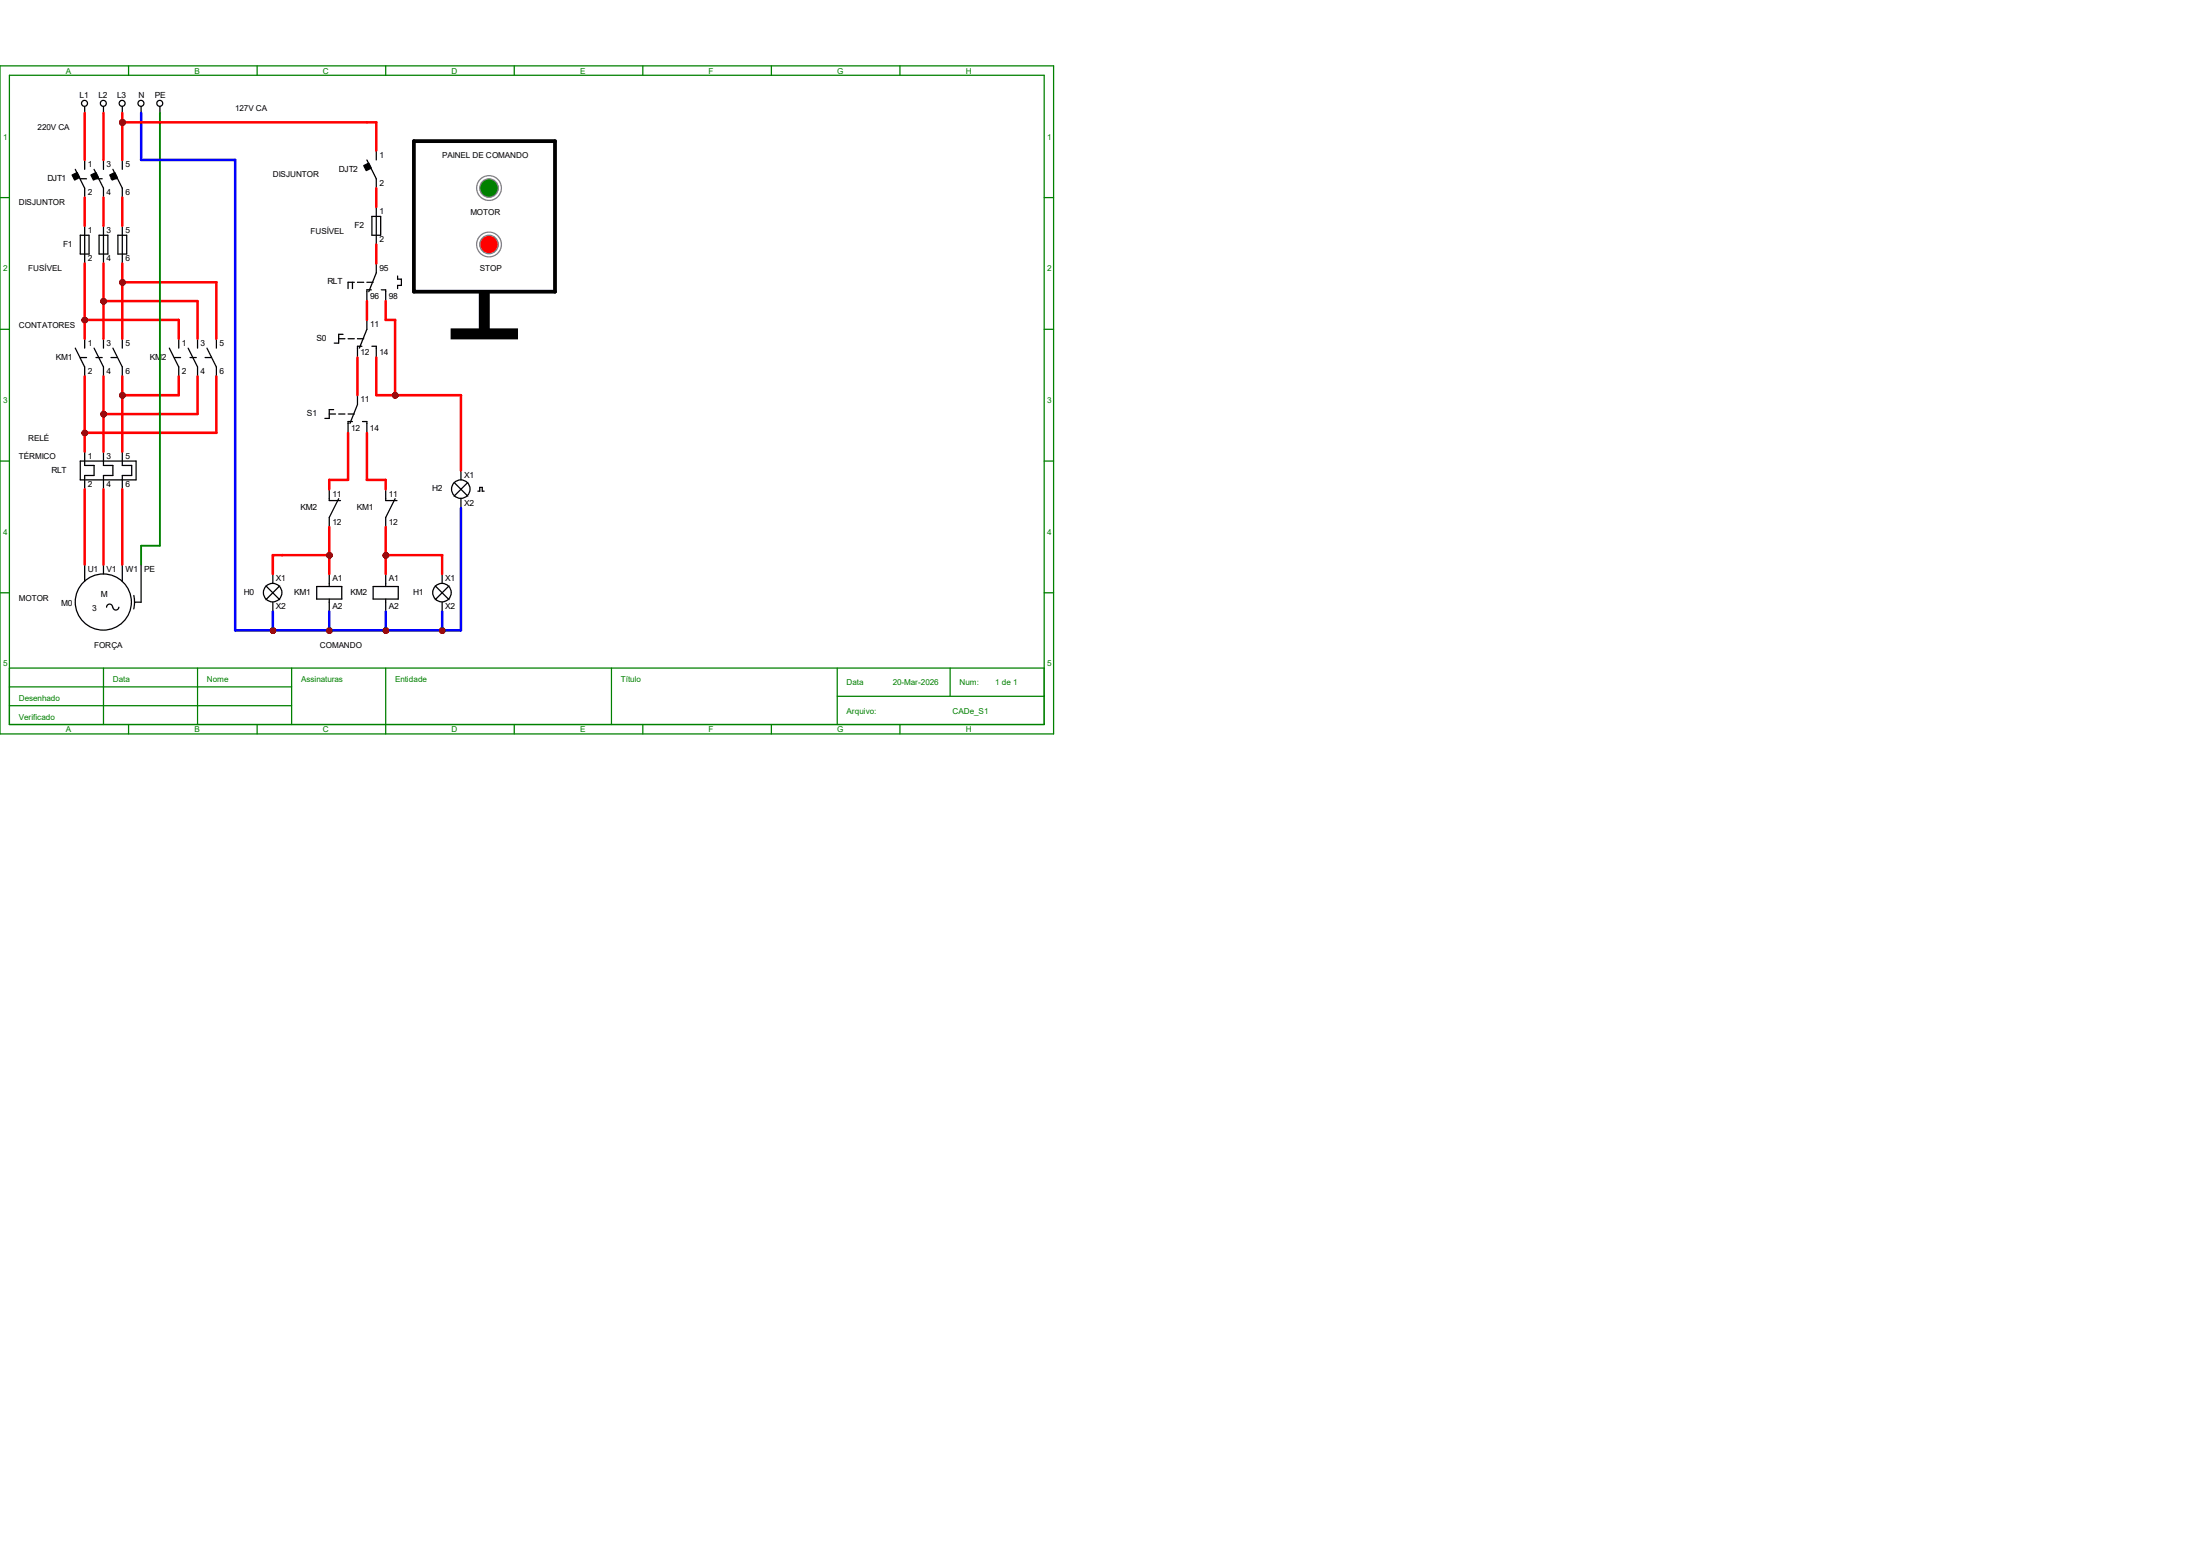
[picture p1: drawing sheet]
<svg xmlns="http://www.w3.org/2000/svg" width="297mm" height="210mm" viewBox="0 0 297 210" stroke-linecap="round" stroke-linejoin="round" font-family="sans-serif">
<g fill="none" stroke="#008000" stroke-width=".17">
<path d="M0 8.9h142.2v90.2h-142.2zM1.3 10.2h139.7v87.6h-139.7zM17.4 8.9v1.3M34.7 8.9v1.3M52.1 8.9v1.3M69.4 8.9v1.3M86.8 8.9v1.3M104.1 8.9v1.3M121.5 8.9v1.3M0 26.7h1.3M141 26.7h1.2M0 44.4h1.3"/>
<path d="M141 44.4h1.2M0 62.2h1.3M141 62.2h1.2M0 80h1.3M1.3 90.2h139.7M1.3 92.7h38.1M1.3 95.2h38.1M14 90.2v7.6M17.4 97.8v1.3M26.7 90.2v7.6M34.7 97.8v1.3M39.4 90.2v7.6"/>
<path d="M52.1 90.2v8.9M69.4 97.8v1.3M82.5 90.2v7.6M86.8 97.8v1.3M104.1 97.8v1.3M113 94h28M113 90.2v7.6M121.5 97.8v1.3M128.3 90.2v3.8M141 80h1.2"/>
</g>
<g fill="none" stroke="#000" stroke-width=".17">
<path d="M35.9 79.1l1.9 1.8M36.8 77.5v1.2M37.8 79.1l-1.9 1.8M42.8 79.2h3.3v1.7h-3.3zM44.4 66v1.6h1.6M44.4 77.5v1.7M45.7 67.3l-1.3 2.5v1.3M50.4 79.2h3.4v1.7h-3.4zM52.1 66v1.6h1.5M52.1 77.5v1.7M53.3 67.3l-1.2 2.5v1.3M58.8 79.1l1.8 1.8"/>
<path d="M59.7 77.5v1.2M60.6 79.1l-1.8 1.8M36.8 81.3v1.2M44.4 80.9v1.6M52.1 80.9v1.6M59.7 81.3v1.2"/>
<circle cx="36.8" cy="80" r="1.25"/>
<circle cx="59.7" cy="80" r="1.25"/>
</g>
<g fill="#f00" stroke="#800000" stroke-width=".17">
<circle cx="52.1" cy="75" r=".28"/>
<circle cx="44.5" cy="75" r=".28"/>
</g>
<g fill="none" stroke="#000" stroke-width=".17">
<path d="M11.4 14.4v.8M14 14.4v.8M16.5 14.4v.8M19 14.4v.8M21.6 14.4v.8M10.2 22.9l1.2 2.5v1.3M10.8 31.7h1.2v2.6h-1.2zM10.8 24.1h.9M11.4 21.6v1.3M11.4 30.5v5.1M12.7 22.9l1.3 2.5v1.3M13 24.1h.8"/>
<path d="M13.4 31.7h1.2v2.6h-1.2zM14 21.6v1.3M14 30.5v5.1M15 24.1h.8M15.2 22.9l1.3 2.5v1.3M15.9 31.7h1.2v2.6h-1.2zM16.5 21.6v1.3M16.5 30.5v5.1M49.5 21.6l1.3 2.5v1.3M50.8 20.3v1.3M10.2 47l1.2 2.5v1.3M10.8 48.3h.9"/>
<path d="M11.4 45.7v1.3M12.7 47l1.3 2.5v1.3M13 48.3h.8M14 45.7v1.3M15 48.3h.8M15.2 47l1.3 2.5v1.3M16.5 45.7v1.3M22.9 47l1.2 2.5v1.3M23.5 48.3h.9M24.1 45.7v1.3M25.4 47l1.3 2.5v1.3M25.7 48.3h.8"/>
<path d="M26.7 45.7v1.3M27.7 48.3h.8M27.9 47l1.3 2.5v1.3M29.2 45.7v1.3M10.8 62.2h7.6v2.6h-7.6zM11.4 61v1.8h1.3v1.4h-1.3v1.8M11.4 76.2v2.3M14 61v1.8h1.2v1.4h-1.2v1.8M14 76.2v1.3M16.5 61v1.8h1.3v1.4h-1.3v1.8M16.5 76.2v2.3M19 76.2v5.1h-.8"/>
<path d="M15.2 82a.4 .4 0 0 0-.4-.5 .4 .4 0 0 0-.4 .5M16 82a.4 .4 0 0 1-.4 .3 .4 .4 0 0 1-.4-.3M18.1 80.4l.1 .9-.1 .9"/>
<circle cx="11.4" cy="13.9" r=".4"/>
<circle cx="13.9" cy="13.9" r=".4"/>
<circle cx="16.5" cy="13.9" r=".4"/>
<circle cx="19" cy="13.9" r=".4"/>
<circle cx="21.6" cy="13.9" r=".4"/>
<circle cx="13.9" cy="81.3" r="3.8"/>
</g>
<g fill="#000" stroke="#000" stroke-width=".17">
<path d="M9.7 23.6l.7-.3 .4 .7-.7 .3z" fill-rule="evenodd"/>
<path d="M12.3 23.6l.7-.3 .3 .7-.7 .3z" fill-rule="evenodd"/>
<path d="M14.8 23.6l.7-.3 .3 .7-.6 .3z" fill-rule="evenodd"/>
<path d="M49.1 22.4l.7-.4 .3 .7-.7 .3z" fill-rule="evenodd"/>
</g>
<g fill="#f00" stroke="#800000" stroke-width=".17">
<circle cx="11.5" cy="43.2" r=".28"/>
<circle cx="14" cy="40.7" r=".28"/>
<circle cx="16.5" cy="38.1" r=".28"/>
<circle cx="16.5" cy="53.4" r=".28"/>
<circle cx="14" cy="55.9" r=".28"/>
<circle cx="11.5" cy="58.4" r=".28"/>
</g>
<g fill="none" stroke="#000" stroke-width=".17">
<path d="M50.2 29.2h1.2v2.5h-1.2zM50.8 27.9v5.1M45.7 45.7h.9M46.3 45.1h-.6v1.2h-.6M47 45.7h.8M48.3 45.7h.8M48.9 46.7h-.6v1.6M49.5 43.2v1.2l-1 2.6M50.2 46.7h.6v1.6M61.3 65.1l1.9 1.9M62.2 63.5v1.3M62.2 67.3v1.3"/>
<path d="M63.2 65.1l-1.9 1.9M64.5 66.3h.3v-.5h.3v.5h.3"/>
<circle cx="62.2" cy="66" r="1.25"/>
</g>
<g fill="#f00" stroke="#800000" stroke-width=".17">
<circle cx="16.5" cy="16.5" r=".28"/>
<circle cx="36.9" cy="85.1" r=".28"/>
<circle cx="44.5" cy="85.1" r=".28"/>
<circle cx="52.1" cy="85.1" r=".28"/>
<circle cx="59.7" cy="85.1" r=".28"/>
</g>
<path d="M47.6 38.1v.8M47.8 38.1h-.8v.8M48.3 38.1h.8M49.5 38.1h.9M50.1 39.1h-.6v1.5M50.8 35.6v1.2l-1 2.6M51.5 39.1h.6v1.5M53.7 37.3v.4h.5v.8h-.5v.4" fill="none" stroke="#000" stroke-width=".17"/>
<circle cx="53.4" cy="53.4" r=".28" fill="#f00" stroke="#800000" stroke-width=".17"/>
<path d="M44.4 55.9h.9M45 55.3h-.6v1.2h-.5M45.7 55.9h.9M47 55.9h.8M47.6 56.9h-.6v1.5M48.3 53.3v1.3l-1.1 2.5M48.9 56.9h.6v1.5" fill="none" stroke="#000" stroke-width=".17"/>
<circle cx="66" cy="33" r="1.67" fill="none" stroke="#808080" stroke-width=".17"/>
<circle cx="66" cy="33" r="1.25" fill="#f00" stroke="#808080" stroke-width=".17"/>
<circle cx="66" cy="25.4" r="1.67" fill="none" stroke="#808080" stroke-width=".17"/>
<circle cx="66" cy="25.4" r="1.25" fill="#008000" stroke="#808080" stroke-width=".17"/>
<path d="M55.9 19h19v20.4h-19z" fill="none" stroke="#000" stroke-width=".51"/>
<g fill="#000" stroke="#000" stroke-width=".25">
<path d="M64.8 39.4h1.2v5h-1.2z" fill-rule="evenodd"/>
<path d="M61 44.4h8.8v1.3h-8.8z" fill-rule="evenodd"/>
</g>
<g fill="#f00" stroke="#800000" stroke-width=".34">
<circle cx="52.1" cy="75" r=".28"/>
<circle cx="44.5" cy="75" r=".28"/>
<circle cx="11.5" cy="43.2" r=".28"/>
<circle cx="14" cy="40.7" r=".28"/>
<circle cx="16.5" cy="38.1" r=".28"/>
<circle cx="16.5" cy="53.4" r=".28"/>
<circle cx="14" cy="55.9" r=".28"/>
<circle cx="11.5" cy="58.4" r=".28"/>
<circle cx="16.5" cy="16.5" r=".28"/>
<circle cx="36.9" cy="85.1" r=".28"/>
<circle cx="44.5" cy="85.1" r=".28"/>
<circle cx="52.1" cy="85.1" r=".28"/>
<circle cx="59.7" cy="85.1" r=".28"/>
<circle cx="53.4" cy="53.4" r=".28"/>
</g>
<path d="M19 15.2v6.4h12.7v63.5h30.5v-16.5M36.8 82.5v2.6M44.4 82.5v2.6M52.1 82.5v2.6M59.7 82.5v2.6" fill="none" stroke="#00f" stroke-width=".34"/>
<g fill="none" stroke="#f00" stroke-width=".34">
<path d="M11.4 15.2v6.4M14 15.2v6.4M16.5 15.2v6.4M16.5 16.5h34.3v3.8M11.4 26.7v3.8M11.4 35.6v10.1M14 26.7v3.8M14 35.6v10.1M16.5 26.7v3.8M16.5 35.6v10.1M16.5 38.1h12.7v7.6M50.8 25.4v2.5"/>
<path d="M50.8 33v2.6M11.4 50.8v10.2M11.4 43.2h12.7v2.5M14 50.8v10.2M14 40.6h12.7v5.1M16.5 50.8v10.2M24.1 50.8v2.5h-7.6M26.7 50.8v5.1h-12.7M29.2 50.8v7.6h-17.8M47 58.4v6.4h-2.6v1.2M48.3 48.3v5M49.5 58.4v6.4h2.6v1.2"/>
<path d="M49.5 40.6v2.6M50.8 48.3v5h11.4v10.2M52.1 40.6v2.6h1.2v10.1M11.4 66v10.2M14 66v10.2M16.5 66v10.2M44.4 71.1v6.4M44.4 74.9h-7.6v2.6M52.1 71.1v6.4M52.1 74.9h7.6v2.6"/>
</g>
<g fill="#800000" stroke="#800000" stroke-width=".34">
<circle cx="52.1" cy="75" r=".28"/>
<circle cx="44.5" cy="75" r=".28"/>
<circle cx="11.5" cy="43.2" r=".28"/>
<circle cx="14" cy="40.7" r=".28"/>
<circle cx="16.5" cy="38.1" r=".28"/>
<circle cx="16.5" cy="53.4" r=".28"/>
<circle cx="14" cy="55.9" r=".28"/>
<circle cx="11.5" cy="58.4" r=".28"/>
<circle cx="16.5" cy="16.5" r=".28"/>
<circle cx="36.9" cy="85.1" r=".28"/>
<circle cx="44.5" cy="85.1" r=".28"/>
<circle cx="52.1" cy="85.1" r=".28"/>
<circle cx="59.7" cy="85.1" r=".28"/>
<circle cx="53.4" cy="53.4" r=".28"/>
</g>
<path d="M21.6 15.2v58.5h-2.6v2.5" fill="none" stroke="#008000" stroke-width=".25"/>
<g font-size="1.1" fill="#008000">
<text x="8.9" y="9.9">A</text>
<text x="26.2" y="9.9">B</text>
<text x="43.6" y="9.9">C</text>
<text x="61" y="9.9">D</text>
<text x="78.3" y="9.9">E</text>
<text x="95.7" y="9.9">F</text>
<text x="113" y="9.9">G</text>
<text x="130.4" y="9.9">H</text>
<text x=".4" y="18.8">1</text>
<text x="141.4" y="18.8">1</text>
<text x=".4" y="36.6">2</text>
<text x="141.4" y="36.6">2</text>
<text x=".4" y="54.4">3</text>
<text x="141.4" y="54.4">3</text>
<text x=".4" y="72.2">4</text>
<text x="141.4" y="72.2">4</text>
<text x=".4" y="90">5</text>
<text x="141.4" y="90">5</text>
<text x="2.5" y="94.6">Desenhado</text>
<text x="15.2" y="92.1">Data</text>
<text x="27.9" y="92.1">Nome</text>
<text x="40.6" y="92.1">Assinaturas</text>
<text x="53.3" y="92.1">Entidade</text>
<text x="83.8" y="92.1">Título</text>
<text x="114.3" y="92.5">Data</text>
<text x="120.5" y="92.5">20-Mar-2026</text>
<text x="129.5" y="92.5">Num:</text>
<text x="134.4" y="92.5">1 de 1</text>
<text x="2.5" y="97.2">Verificado</text>
<text x="8.9" y="98.8">A</text>
<text x="26.2" y="98.8">B</text>
<text x="43.6" y="98.8">C</text>
<text x="61" y="98.8">D</text>
<text x="78.3" y="98.8">E</text>
<text x="95.7" y="98.8">F</text>
<text x="113" y="98.8">G</text>
<text x="114.3" y="96.3">Arquivo:</text>
<text x="128.6" y="96.3">CADe_S1</text>
<text x="130.4" y="98.8">H</text>
</g>
<g font-size="1.1">
<text x="5.1" y="17.6">220V CA</text>
<text x="10.8" y="13.3">L1</text>
<text x="13.3" y="13.3">L2</text>
<text x="15.8" y="13.3">L3</text>
<text x="18.7" y="13.3">N</text>
<text x="20.9" y="13.3">PE</text>
<text x="31.7" y="15">127V CA</text>
<text x="11.9" y="22.6">1</text>
<text x="14.4" y="22.6">3</text>
<text x="16.9" y="22.6">5</text>
<text x="36.8" y="23.9">DISJUNTOR</text>
<text x="45.8" y="23.2">DJT2</text>
<text x="51.2" y="21.3">1</text>
<text x="59.7" y="21.4">PAINEL DE COMANDO</text>
<text x="2.5" y="27.7">DISJUNTOR</text>
<text x="6.4" y="24.4">DJT1</text>
<text x="11.9" y="26.4">2</text>
<text x="14.4" y="26.4">4</text>
<text x="16.9" y="26.4">6</text>
<text x="51.2" y="25.1">2</text>
<text x="51.2" y="28.9">1</text>
<text x="63.5" y="29">MOTOR</text>
<text x="8.5" y="33.3">F1</text>
<text x="11.9" y="31.5">1</text>
<text x="11.9" y="35.3">2</text>
<text x="14.4" y="31.5">3</text>
<text x="14.4" y="35.3">4</text>
<text x="16.9" y="31.5">5</text>
<text x="16.9" y="35.3">6</text>
<text x="41.9" y="31.5">FUSÍVEL</text>
<text x="47.9" y="30.8">F2</text>
<text x="51.2" y="32.7">2</text>
<text x="3.8" y="36.6">FUSÍVEL</text>
<text x="44.2" y="38.4">RLT</text>
<text x="50" y="40.3">96</text>
<text x="51.2" y="36.5">95</text>
<text x="52.5" y="40.3">98</text>
<text x="64.8" y="36.6">STOP</text>
<text x="2.5" y="44.2">CONTATORES</text>
<text x="11.9" y="46.7">1</text>
<text x="14.4" y="46.7">3</text>
<text x="16.9" y="46.7">5</text>
<text x="24.6" y="46.7">1</text>
<text x="27.1" y="46.7">3</text>
<text x="29.6" y="46.7">5</text>
<text x="42.7" y="46">S0</text>
<text x="48.7" y="48">12</text>
<text x="50" y="44.2">11</text>
<text x="51.2" y="48">14</text>
<text x="7.5" y="48.6">KM1</text>
<text x="11.9" y="50.5">2</text>
<text x="14.4" y="50.5">4</text>
<text x="16.9" y="50.5">6</text>
<text x="20.2" y="48.6">KM2</text>
<text x="24.6" y="50.5">2</text>
<text x="27.1" y="50.5">4</text>
<text x="29.6" y="50.5">6</text>
<text x="3.8" y="59.5">RELÉ</text>
<text x="41.4" y="56.2">S1</text>
<text x="47.4" y="58.1">12</text>
<text x="48.7" y="54.3">11</text>
<text x="49.9" y="58.1">14</text>
<text x="2.5" y="62">TÉRMICO</text>
<text x="6.9" y="63.8">RLT</text>
<text x="11.9" y="61.9">1</text>
<text x="11.9" y="65.7">2</text>
<text x="14.4" y="61.9">3</text>
<text x="14.4" y="65.7">4</text>
<text x="16.9" y="61.9">5</text>
<text x="16.9" y="65.7">6</text>
<text x="62.7" y="64.5">X1</text>
<text x="40.6" y="68.9">KM2</text>
<text x="44.9" y="67">11</text>
<text x="44.9" y="70.8">12</text>
<text x="48.2" y="68.9">KM1</text>
<text x="52.5" y="67">11</text>
<text x="52.5" y="70.8">12</text>
<text x="58.3" y="66.3">H2</text>
<text x="62.7" y="68.3">X2</text>
<text x="11.9" y="77.2">U1</text>
<text x="14.4" y="77.2">V1</text>
<text x="16.9" y="77.2">W1</text>
<text x="19.5" y="77.2">PE</text>
<text x="2.5" y="81.1">MOTOR</text>
<text x="8.3" y="81.8">M0</text>
<text x="12.4" y="82.4">3</text>
<text x="13.6" y="80.6">M</text>
<text x="32.9" y="80.3">H0</text>
<text x="37.3" y="78.4">X1</text>
<text x="37.3" y="82.3">X2</text>
<text x="39.7" y="80.3">KM1</text>
<text x="44.9" y="78.4">A1</text>
<text x="44.9" y="82.3">A2</text>
<text x="47.3" y="80.3">KM2</text>
<text x="52.5" y="78.4">A1</text>
<text x="52.5" y="82.3">A2</text>
<text x="55.8" y="80.3">H1</text>
<text x="60.1" y="78.4">X1</text>
<text x="60.1" y="82.3">X2</text>
<text x="12.7" y="87.4">FORÇA</text>
<text x="43.2" y="87.4">COMANDO</text>
</g>
</svg>
